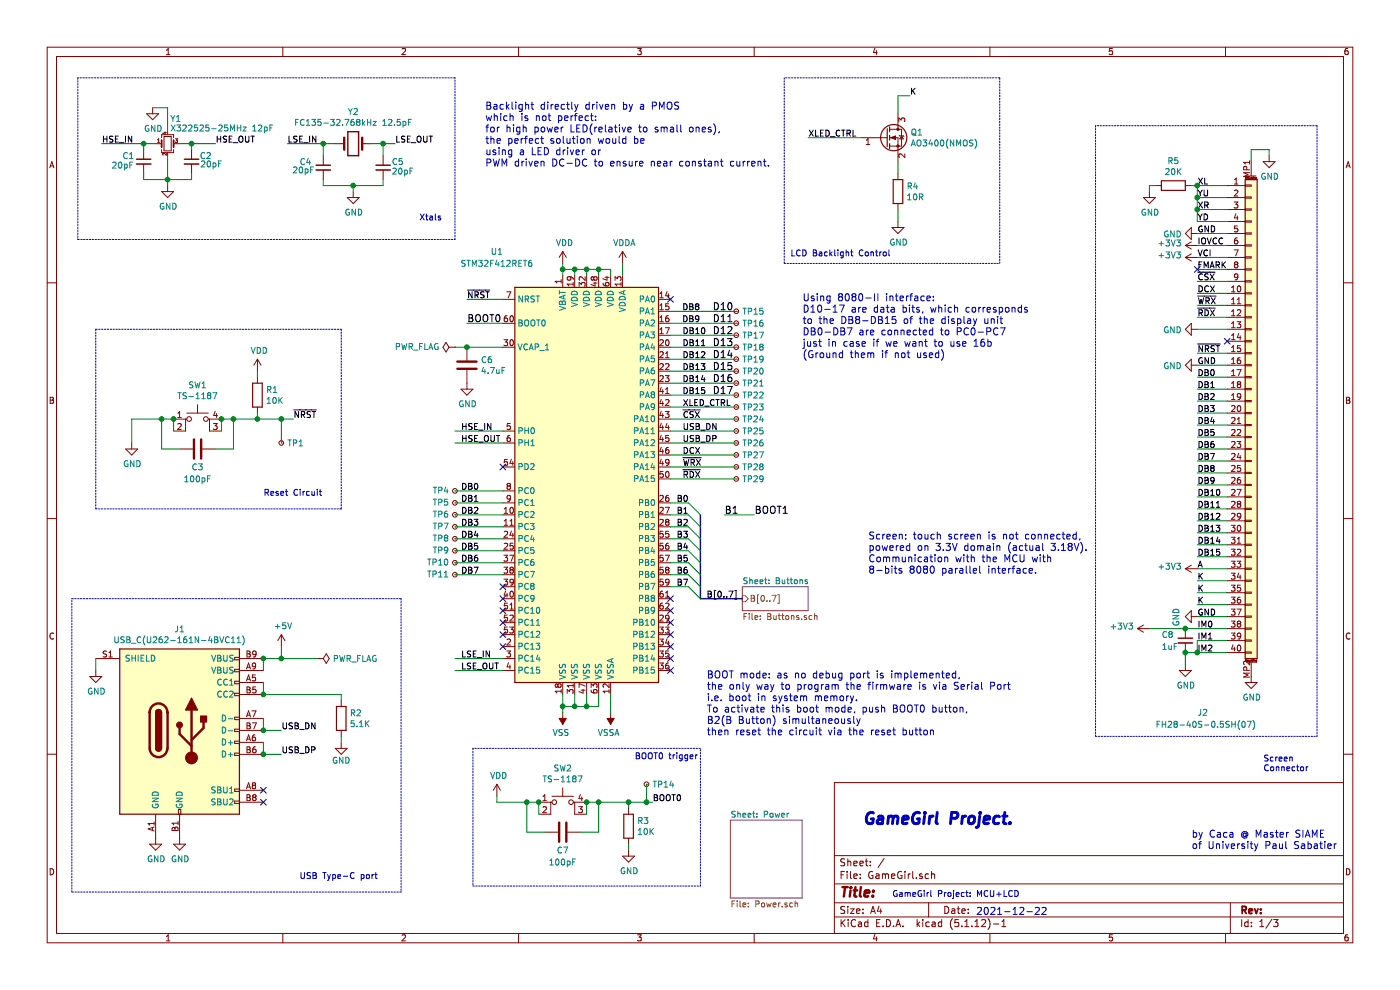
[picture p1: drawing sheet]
EESchema Schematic File Version 4
EELAYER 30 0
EELAYER END
$Descr A4 11693 8268
encoding utf-8
Sheet 1 3
Title ""
Date ""
Rev ""
Comp ""
Comment1 ""
Comment2 ""
Comment3 ""
Comment4 ""
$EndDescr
$Comp
L Device:Crystal_GND24_Small Y1
U 1 1
P 1400 1200
F 0 "Y1" H 1420 1410 50  0000 L CNN
F 1 "X322525-25MHz 12pF" H 1420 1330 50  0000 L CNN
F 2 "Crystal:Crystal_SMD_3225-4Pin_3.2x2.5mm_HandSoldering" H 1400 1200 50  0001 C CNN
F 3 "~" H 1400 1200 50  0001 C CNN
	1    1400 1200
	1    0    0    -1  
$EndComp
$Comp
L power:GND #PWR05
U 1 1
P 1400 1550
F 0 "#PWR05" H 1400 1300 50  0001 C CNN
F 1 "GND" H 1405 1377 50  0000 C CNN
F 2 "" H 1400 1550 50  0001 C CNN
F 3 "" H 1400 1550 50  0001 C CNN
	1    1400 1550
	1    0    0    -1  
$EndComp
Wire Wire Line
	1500 1200 1600 1200
Text Label 1800 1200 0    50   ~ 0
HSE_OUT
Wire Wire Line
	1300 1200 1200 1200
Wire Wire Line
	1200 1500 1400 1500
$Comp
L Device:C_Small C1
U 1 1
P 1200 1350
F 0 "C1" H 1020 1400 50  0000 L CNN
F 1 "20pF" H 930 1320 50  0000 L CNN
F 2 "Capacitor_SMD:C_0603_1608Metric_Pad1.08x0.95mm_HandSolder" H 1200 1350 50  0001 C CNN
F 3 "~" H 1200 1350 50  0001 C CNN
	1    1200 1350
	1    0    0    -1  
$EndComp
Wire Wire Line
	1200 1250 1200 1200
Wire Wire Line
	1200 1500 1200 1450
Wire Wire Line
	1600 1500 1400 1500
$Comp
L Device:C_Small C2
U 1 1
P 1600 1350
F 0 "C2" H 1430 1400 50  0000 L CNN
F 1 "20pF" H 1340 1330 50  0000 L CNN
F 2 "Capacitor_SMD:C_0603_1608Metric_Pad1.08x0.95mm_HandSolder" H 1600 1350 50  0001 C CNN
F 3 "~" H 1600 1350 50  0001 C CNN
	1    1600 1350
	-1   0    0    -1  
$EndComp
Wire Wire Line
	1600 1500 1600 1450
Wire Wire Line
	1600 1250 1600 1200
Wire Wire Line
	1600 1200 1800 1200
Connection ~ 1600 1200
Wire Wire Line
	1400 1300 1400 1500
Connection ~ 1400 1500
Wire Wire Line
	1400 1100 1400 900 
Wire Wire Line
	1400 900  1275 900 
$Comp
L power:GND #PWR03
U 1 1
P 1275 900
F 0 "#PWR03" H 1275 650 50  0001 C CNN
F 1 "GND" H 1280 727 50  0000 C CNN
F 2 "" H 1275 900 50  0001 C CNN
F 3 "" H 1275 900 50  0001 C CNN
	1    1275 900 
	1    0    0    -1  
$EndComp
Wire Wire Line
	1400 1500 1400 1550
Wire Wire Line
	850  1200 1200 1200
Connection ~ 1200 1200
Text Label 850  1200 0    50   ~ 0
HSE_IN
$Comp
L Device:Crystal Y2
U 1 1
P 2950 1200
F 0 "Y2" H 2950 1468 50  0000 C CNN
F 1 "FC135-32.768kHz 12.5pF" H 2950 1377 50  0000 C CNN
F 2 "Crystal:Crystal_SMD_3215-2Pin_3.2x1.5mm" H 2950 1200 50  0001 C CNN
F 3 "~" H 2950 1200 50  0001 C CNN
	1    2950 1200
	1    0    0    -1  
$EndComp
$Comp
L power:GND #PWR010
U 1 1
P 2950 1600
F 0 "#PWR010" H 2950 1350 50  0001 C CNN
F 1 "GND" H 2955 1427 50  0000 C CNN
F 2 "" H 2950 1600 50  0001 C CNN
F 3 "" H 2950 1600 50  0001 C CNN
	1    2950 1600
	1    0    0    -1  
$EndComp
$Comp
L Device:C_Small C4
U 1 1
P 2700 1400
F 0 "C4" H 2500 1450 50  0000 L CNN
F 1 "20pF" H 2440 1380 50  0000 L CNN
F 2 "Capacitor_SMD:C_0603_1608Metric_Pad1.08x0.95mm_HandSolder" H 2700 1400 50  0001 C CNN
F 3 "~" H 2700 1400 50  0001 C CNN
	1    2700 1400
	1    0    0    -1  
$EndComp
$Comp
L Device:C_Small C5
U 1 1
P 3200 1400
F 0 "C5" H 3270 1450 50  0000 L CNN
F 1 "20pF" H 3270 1370 50  0000 L CNN
F 2 "Capacitor_SMD:C_0603_1608Metric_Pad1.08x0.95mm_HandSolder" H 3200 1400 50  0001 C CNN
F 3 "~" H 3200 1400 50  0001 C CNN
	1    3200 1400
	1    0    0    -1  
$EndComp
Wire Wire Line
	2800 1200 2700 1200
Wire Wire Line
	2700 1200 2700 1300
Wire Wire Line
	3100 1200 3200 1200
Wire Wire Line
	3200 1200 3200 1300
Wire Wire Line
	2700 1500 2700 1550
Wire Wire Line
	3200 1500 3200 1550
Wire Wire Line
	2700 1200 2400 1200
Connection ~ 2700 1200
Wire Wire Line
	3200 1200 3300 1200
Connection ~ 3200 1200
Text Label 2400 1200 0    50   ~ 0
LSE_IN
Text Label 3300 1200 0    50   ~ 0
LSE_OUT
Wire Wire Line
	2700 1550 2950 1550
Connection ~ 2950 1550
Wire Wire Line
	2950 1550 3200 1550
Wire Wire Line
	2950 1550 2950 1600
Wire Notes Line
	650  650  650  2000
Wire Notes Line
	650  2000 3800 2000
Wire Notes Line
	3800 2000 3800 650 
Wire Notes Line
	3800 650  650  650 
Text Notes 3500 1850 0    50   ~ 0
Xtals\n
Wire Wire Line
	2200 6200 2200 6300
Wire Wire Line
	2200 6300 2350 6300
Wire Wire Line
	2200 6000 2200 6100
Wire Wire Line
	2200 6100 2350 6100
Text Label 2350 6300 0    50   ~ 0
USB_DP
Text Label 2350 6100 0    50   ~ 0
USB_DN
Wire Wire Line
	2200 5700 2200 5800
$Comp
L power:GND #PWR06
U 1 1
P 1500 7000
F 0 "#PWR06" H 1500 6750 50  0001 C CNN
F 1 "GND" H 1505 6827 50  0000 C CNN
F 2 "" H 1500 7000 50  0001 C CNN
F 3 "" H 1500 7000 50  0001 C CNN
	1    1500 7000
	1    0    0    -1  
$EndComp
$Comp
L power:GND #PWR04
U 1 1
P 1300 7000
F 0 "#PWR04" H 1300 6750 50  0001 C CNN
F 1 "GND" H 1305 6827 50  0000 C CNN
F 2 "" H 1300 7000 50  0001 C CNN
F 3 "" H 1300 7000 50  0001 C CNN
	1    1300 7000
	1    0    0    -1  
$EndComp
$Comp
L power:+5V #PWR08
U 1 1
P 2350 5400
F 0 "#PWR08" H 2350 5250 50  0001 C CNN
F 1 "+5V" H 2365 5573 50  0000 C CNN
F 2 "" H 2350 5400 50  0001 C CNN
F 3 "" H 2350 5400 50  0001 C CNN
	1    2350 5400
	1    0    0    -1  
$EndComp
Wire Wire Line
	2200 5500 2350 5500
Wire Wire Line
	2350 5500 2350 5400
NoConn ~ 2200 6600
NoConn ~ 2200 6700
Wire Wire Line
	2200 5800 2850 5800
$Comp
L Device:R R2
U 1 1
P 2850 6000
F 0 "R2" H 2920 6046 50  0000 L CNN
F 1 "5.1K" H 2920 5955 50  0000 L CNN
F 2 "Resistor_SMD:R_0603_1608Metric_Pad0.98x0.95mm_HandSolder" V 2780 6000 50  0001 C CNN
F 3 "~" H 2850 6000 50  0001 C CNN
	1    2850 6000
	1    0    0    -1  
$EndComp
Wire Wire Line
	2850 5850 2850 5800
Wire Wire Line
	2850 6150 2850 6200
Wire Notes Line
	600  5000 3350 5000
Wire Notes Line
	3350 5000 3350 7450
Wire Notes Line
	3350 7450 600  7450
Wire Notes Line
	600  7450 600  5000
Text Notes 2500 7350 0    50   ~ 0
USB Type-C port\n
$Comp
L power:GND #PWR09
U 1 1
P 2850 6200
F 0 "#PWR09" H 2850 5950 50  0001 C CNN
F 1 "GND" H 2850 6050 50  0000 C CNN
F 2 "" H 2850 6200 50  0001 C CNN
F 3 "" H 2850 6200 50  0001 C CNN
	1    2850 6200
	1    0    0    -1  
$EndComp
Wire Bus Line
	5850 5000 6200 5000
Entry Wire Line
	5750 4900 5850 5000
Entry Wire Line
	5750 4800 5850 4900
Entry Wire Line
	5750 4700 5850 4800
Entry Wire Line
	5750 4600 5850 4700
Entry Wire Line
	5750 4500 5850 4600
Entry Wire Line
	5750 4400 5850 4500
Entry Wire Line
	5750 4300 5850 4400
Wire Wire Line
	5600 4200 5750 4200
Text Label 5650 4200 0    50   ~ 0
B0
Entry Wire Line
	5750 4200 5850 4300
Wire Wire Line
	5600 4300 5750 4300
Text Label 5650 4300 0    50   ~ 0
B1
Text Label 5650 4400 0    50   ~ 0
B2
Wire Wire Line
	5600 4500 5750 4500
Text Label 5650 4500 0    50   ~ 0
B3
Wire Wire Line
	5600 4600 5750 4600
Text Label 5650 4600 0    50   ~ 0
B4
Wire Wire Line
	5600 4800 5750 4800
Text Label 5650 4800 0    50   ~ 0
B6
Wire Wire Line
	5600 4700 5750 4700
Text Label 5650 4700 0    50   ~ 0
B5
Wire Wire Line
	5600 4900 5750 4900
Text Label 5650 4900 0    50   ~ 0
B7
$Sheet
S 6200 4900 550  200 
U 61CA7698
F0 "Buttons" 50
F1 "Buttons.sch" 50
F2 "B[0..7]" I L 6200 5000 50 
$EndSheet
Text Label 5850 2600 2    50   ~ 0
DB8
Text Label 5850 2700 2    50   ~ 0
DB9
Text Label 5900 2900 2    50   ~ 0
DB11
Text Label 5900 3000 2    50   ~ 0
DB12
Text Label 5900 3100 2    50   ~ 0
DB13
Text Label 5900 3200 2    50   ~ 0
DB14
Text Label 5900 3300 2    50   ~ 0
DB15
Text Label 5900 2800 2    50   ~ 0
DB10
Text Label 5700 3600 0    50   ~ 0
USB_DN
Text Label 5700 3700 0    50   ~ 0
USB_DP
Connection ~ 4900 2250
Wire Wire Line
	4800 2250 4900 2250
Wire Wire Line
	4800 2300 4800 2250
$Comp
L MCU_ST_STM32F4:STM32F412RETx U1
U 1 1
P 4900 4000
F 0 "U1" H 4150 5900 50  0000 C CNN
F 1 "STM32F412RET6" H 4150 5800 50  0000 C CNN
F 2 "Package_QFP:LQFP-64_10x10mm_P0.5mm" H 4300 2300 50  0001 R CNN
F 3 "http://www.st.com/st-web-ui/static/active/en/resource/technical/document/datasheet/DM00213872.pdf" H 4900 4000 50  0001 C CNN
	1    4900 4000
	1    0    0    -1  
$EndComp
Wire Wire Line
	4800 5900 4900 5900
Connection ~ 4900 5900
Wire Wire Line
	5000 5900 4900 5900
Wire Wire Line
	5000 5800 5000 5900
Wire Wire Line
	4900 5800 4900 5900
Connection ~ 4800 5900
Wire Wire Line
	4800 5800 4800 5900
Wire Wire Line
	4700 5900 4800 5900
Wire Wire Line
	4700 5800 4700 5900
Wire Wire Line
	4900 2300 4900 2250
Wire Wire Line
	5000 2300 5000 2250
Wire Wire Line
	5000 2250 4900 2250
Wire Wire Line
	5100 2300 5100 2250
Wire Wire Line
	5100 2250 5000 2250
Connection ~ 5000 2250
Text Label 3900 2500 0    50   ~ 0
~NRST
Wire Wire Line
	4200 2500 3900 2500
Text Label 3850 3700 0    50   ~ 0
HSE_OUT
Text Label 3850 3600 0    50   ~ 0
HSE_IN
Text Label 3850 5600 0    50   ~ 0
LSE_OUT
Text Label 3850 5500 0    50   ~ 0
LSE_IN
$Sheet
S 6100 6850 600  650 
U 61C0F1FB
F0 "Power" 50
F1 "Power.sch" 50
$EndSheet
Wire Wire Line
	4700 2300 4700 2250
Wire Wire Line
	4700 2250 4800 2250
Connection ~ 4800 2250
Connection ~ 4700 5900
Wire Wire Line
	4700 5900 4700 5950
Wire Wire Line
	5100 5800 5100 5950
$Comp
L power:VSSA #PWR015
U 1 1
P 5100 5950
F 0 "#PWR015" H 5100 5800 50  0001 C CNN
F 1 "VSSA" H 5115 6123 50  0000 C CNN
F 2 "" H 5100 5950 50  0001 C CNN
F 3 "" H 5100 5950 50  0001 C CNN
	1    5100 5950
	-1   0    0    1   
$EndComp
$Comp
L power:VSS #PWR014
U 1 1
P 4700 5950
F 0 "#PWR014" H 4700 5800 50  0001 C CNN
F 1 "VSS" H 4715 6123 50  0000 C CNN
F 2 "" H 4700 5950 50  0001 C CNN
F 3 "" H 4700 5950 50  0001 C CNN
	1    4700 5950
	-1   0    0    1   
$EndComp
Wire Wire Line
	5200 2200 5200 2300
$Comp
L power:VDDA #PWR016
U 1 1
P 5200 2200
F 0 "#PWR016" H 5200 2050 50  0001 C CNN
F 1 "VDDA" H 5215 2373 50  0000 C CNN
F 2 "" H 5200 2200 50  0001 C CNN
F 3 "" H 5200 2200 50  0001 C CNN
	1    5200 2200
	1    0    0    -1  
$EndComp
Connection ~ 4700 2250
Wire Wire Line
	4700 2250 4700 2200
$Comp
L power:VDD #PWR013
U 1 1
P 4700 2200
F 0 "#PWR013" H 4700 2050 50  0001 C CNN
F 1 "VDD" H 4715 2373 50  0000 C CNN
F 2 "" H 4700 2200 50  0001 C CNN
F 3 "" H 4700 2200 50  0001 C CNN
	1    4700 2200
	1    0    0    -1  
$EndComp
NoConn ~ 4200 3900
NoConn ~ 4200 4900
NoConn ~ 4200 5000
NoConn ~ 4200 5100
NoConn ~ 4200 5200
NoConn ~ 4200 5300
NoConn ~ 4200 5400
NoConn ~ 5600 5600
NoConn ~ 5600 5500
NoConn ~ 5600 5400
NoConn ~ 5600 5300
NoConn ~ 5600 5200
NoConn ~ 5600 5100
NoConn ~ 5600 5000
$Comp
L Switch:SW_MEC_5E SW1
U 1 1
P 1650 3600
F 0 "SW1" H 1650 3985 50  0000 C CNN
F 1 "TS-1187" H 1650 3894 50  0000 C CNN
F 2 "GameGirl:TS1187ABAB" H 1650 3900 50  0001 C CNN
F 3 "http://www.apem.com/int/index.php?controller=attachment&id_attachment=1371" H 1650 3900 50  0001 C CNN
	1    1650 3600
	1    0    0    -1  
$EndComp
Wire Wire Line
	1450 3500 1450 3600
$Comp
L power:GND #PWR02
U 1 1
P 1100 3700
F 0 "#PWR02" H 1100 3450 50  0001 C CNN
F 1 "GND" H 1105 3527 50  0000 C CNN
F 2 "" H 1100 3700 50  0001 C CNN
F 3 "" H 1100 3700 50  0001 C CNN
	1    1100 3700
	1    0    0    -1  
$EndComp
Wire Wire Line
	1450 3500 1350 3500
Wire Wire Line
	1100 3500 1100 3700
Connection ~ 1450 3500
Wire Wire Line
	1850 3600 1850 3500
Wire Wire Line
	1850 3500 1950 3500
Connection ~ 1850 3500
Wire Wire Line
	2150 3500 2150 3450
$Comp
L power:VDD #PWR07
U 1 1
P 2150 3100
F 0 "#PWR07" H 2150 2950 50  0001 C CNN
F 1 "VDD" H 2165 3273 50  0000 C CNN
F 2 "" H 2150 3100 50  0001 C CNN
F 3 "" H 2150 3100 50  0001 C CNN
	1    2150 3100
	1    0    0    -1  
$EndComp
$Comp
L Device:R R1
U 1 1
P 2150 3300
F 0 "R1" H 2220 3346 50  0000 L CNN
F 1 "10K" H 2220 3255 50  0000 L CNN
F 2 "Resistor_SMD:R_0603_1608Metric_Pad0.98x0.95mm_HandSolder" V 2080 3300 50  0001 C CNN
F 3 "~" H 2150 3300 50  0001 C CNN
	1    2150 3300
	1    0    0    -1  
$EndComp
Wire Wire Line
	2150 3150 2150 3100
Wire Wire Line
	2150 3500 2350 3500
Connection ~ 2150 3500
Text Label 2450 3500 0    50   ~ 0
~NRST
$Comp
L Device:C C3
U 1 1
P 1650 3750
F 0 "C3" V 1800 3750 50  0000 C CNN
F 1 "100pF" V 1900 3750 50  0000 C CNN
F 2 "Capacitor_SMD:C_0603_1608Metric_Pad1.08x0.95mm_HandSolder" H 1688 3600 50  0001 C CNN
F 3 "~" H 1650 3750 50  0001 C CNN
	1    1650 3750
	0    -1   1    0   
$EndComp
Wire Wire Line
	1350 3500 1350 3750
Wire Wire Line
	1350 3750 1500 3750
Connection ~ 1350 3500
Wire Wire Line
	1350 3500 1100 3500
Wire Wire Line
	1800 3750 1950 3750
Wire Wire Line
	1950 3750 1950 3500
Connection ~ 1950 3500
Wire Wire Line
	1950 3500 2150 3500
Wire Notes Line
	2850 2750 2850 4250
Wire Notes Line
	2850 4250 800  4250
Wire Notes Line
	800  4250 800  2750
Wire Notes Line
	800  2750 2850 2750
Text Notes 2200 4150 0    50   ~ 0
Reset Circuit
$Comp
L Switch:SW_MEC_5E SW2
U 1 1
P 4700 6800
F 0 "SW2" H 4700 7185 50  0000 C CNN
F 1 "TS-1187" H 4700 7094 50  0000 C CNN
F 2 "GameGirl:TS1187ABAB" H 4700 7100 50  0001 C CNN
F 3 "http://www.apem.com/int/index.php?controller=attachment&id_attachment=1371" H 4700 7100 50  0001 C CNN
	1    4700 6800
	1    0    0    -1  
$EndComp
Wire Wire Line
	4500 6700 4500 6800
Wire Wire Line
	4500 6700 4400 6700
Connection ~ 4500 6700
Wire Wire Line
	4900 6800 4900 6700
Wire Wire Line
	4900 6700 5000 6700
Connection ~ 4900 6700
$Comp
L Device:R R3
U 1 1
P 5250 6900
F 0 "R3" H 5320 6946 50  0000 L CNN
F 1 "10K" H 5320 6855 50  0000 L CNN
F 2 "Resistor_SMD:R_0603_1608Metric_Pad0.98x0.95mm_HandSolder" V 5180 6900 50  0001 C CNN
F 3 "~" H 5250 6900 50  0001 C CNN
	1    5250 6900
	1    0    0    -1  
$EndComp
Wire Wire Line
	5250 6750 5250 6700
Text Label 5450 6700 0    50   ~ 0
BOOT0
$Comp
L Device:C C7
U 1 1
P 4700 6950
F 0 "C7" V 4850 6950 50  0000 C CNN
F 1 "100pF" V 4950 6950 50  0000 C CNN
F 2 "Capacitor_SMD:C_0603_1608Metric_Pad1.08x0.95mm_HandSolder" H 4738 6800 50  0001 C CNN
F 3 "~" H 4700 6950 50  0001 C CNN
	1    4700 6950
	0    -1   1    0   
$EndComp
Wire Wire Line
	4400 6700 4400 6950
Wire Wire Line
	4400 6950 4550 6950
Connection ~ 4400 6700
Wire Wire Line
	4400 6700 4150 6700
Wire Wire Line
	4850 6950 5000 6950
Wire Wire Line
	5000 6950 5000 6700
Connection ~ 5000 6700
Wire Wire Line
	5000 6700 5250 6700
Connection ~ 5250 6700
Wire Wire Line
	5250 6700 5400 6700
Wire Wire Line
	5250 7050 5250 7100
$Comp
L power:GND #PWR017
U 1 1
P 5250 7100
F 0 "#PWR017" H 5250 6850 50  0001 C CNN
F 1 "GND" H 5255 6927 50  0000 C CNN
F 2 "" H 5250 7100 50  0001 C CNN
F 3 "" H 5250 7100 50  0001 C CNN
	1    5250 7100
	1    0    0    -1  
$EndComp
$Comp
L power:VDD #PWR012
U 1 1
P 4150 6650
F 0 "#PWR012" H 4150 6500 50  0001 C CNN
F 1 "VDD" H 4165 6823 50  0000 C CNN
F 2 "" H 4150 6650 50  0001 C CNN
F 3 "" H 4150 6650 50  0001 C CNN
	1    4150 6650
	1    0    0    -1  
$EndComp
Wire Wire Line
	4150 6700 4150 6650
Wire Notes Line
	3950 7400 5850 7400
Wire Notes Line
	5850 7400 5850 6250
Wire Notes Line
	5850 6250 3950 6250
Wire Notes Line
	3950 6250 3950 7400
Text Notes 5300 6350 0    50   ~ 0
BOOT0 trigger
$Comp
L used:Conn_01x40_DoubleMountingPin J?
U 1 1
P 10450 3450
AR Path="/61C64800/61C9E810" Ref="J?"  Part="1" 
AR Path="/61C9E810" Ref="J2"  Part="1" 
F 0 "J2" H 10000 950 50  0000 L CNN
F 1 "FH28-40S-0.5SH(07)" H 9650 850 50  0000 L CNN
F 2 "GameGirl:FH2840S05SH07" H 10450 3450 50  0001 C CNN
F 3 "~" H 10450 3450 50  0001 C CNN
	1    10450 3450
	1    0    0    -1  
$EndComp
Text Label 10000 1950 0    50   ~ 0
GND
Text Label 10000 1850 0    50   ~ 0
YD
Text Label 10000 1750 0    50   ~ 0
XR
Text Label 10000 1650 0    50   ~ 0
YU
Text Label 10000 1550 0    50   ~ 0
XL
Wire Wire Line
	10250 3850 10000 3850
Wire Wire Line
	10250 3750 10000 3750
Wire Wire Line
	10250 3650 10000 3650
Wire Wire Line
	10250 3450 10000 3450
Wire Wire Line
	10250 3350 10000 3350
Wire Wire Line
	10250 3250 10000 3250
Wire Wire Line
	10250 3150 10000 3150
Wire Wire Line
	10250 3050 10000 3050
Wire Wire Line
	10250 2950 10000 2950
Wire Wire Line
	10250 2750 10000 2750
Wire Wire Line
	10250 2650 10000 2650
Wire Wire Line
	10250 2550 10000 2550
Wire Wire Line
	10250 2450 10000 2450
Wire Wire Line
	10250 2350 10000 2350
Wire Wire Line
	10250 2250 10000 2250
Wire Wire Line
	10250 2150 10000 2150
Wire Wire Line
	10250 2050 10000 2050
Wire Wire Line
	10250 1950 10000 1950
Wire Wire Line
	10250 1850 10000 1850
Wire Wire Line
	10250 1750 10000 1750
Wire Wire Line
	10250 1650 10000 1650
Wire Wire Line
	10250 1550 10000 1550
Text Label 10000 2050 0    50   ~ 0
IOVCC
Text Label 10000 2150 0    50   ~ 0
VCI
Text Label 10000 2250 0    50   ~ 0
FMARK
Text Label 10000 2350 0    50   ~ 0
~CSX
Text Label 10000 2450 0    50   ~ 0
DCX
Text Label 10000 2550 0    50   ~ 0
~WRX
Text Label 10000 2650 0    50   ~ 0
~RDX
$Comp
L power:GND #PWR?
U 1 1
P 10000 2750
AR Path="/61C64800/61C9E839" Ref="#PWR?"  Part="1" 
AR Path="/61C9E839" Ref="#PWR025"  Part="1" 
F 0 "#PWR025" H 10000 2500 50  0001 C CNN
F 1 "GND" V 10005 2622 50  0000 R CNN
F 2 "" H 10000 2750 50  0001 C CNN
F 3 "" H 10000 2750 50  0001 C CNN
	1    10000 2750
	0    1    1    0   
$EndComp
Text Label 10000 2950 0    50   ~ 0
~NRST
Text Label 10000 3050 0    50   ~ 0
GND
Text Label 10000 3150 0    50   ~ 0
DB0
Text Label 10000 3250 0    50   ~ 0
DB1
Text Label 10000 3350 0    50   ~ 0
DB2
Text Label 10000 3450 0    50   ~ 0
DB3
Text Label 10000 3550 0    50   ~ 0
DB4
Text Label 10000 3650 0    50   ~ 0
DB5
Text Label 10000 3750 0    50   ~ 0
DB6
Text Label 10000 3850 0    50   ~ 0
DB7
Wire Wire Line
	10250 4650 10000 4650
Wire Wire Line
	10250 4550 10000 4550
Wire Wire Line
	10250 4450 10000 4450
Wire Wire Line
	10250 4350 10000 4350
Wire Wire Line
	10250 4250 10000 4250
Wire Wire Line
	10250 4150 10000 4150
Wire Wire Line
	10250 4050 10000 4050
Wire Wire Line
	10250 3950 10000 3950
Text Label 10000 3950 0    50   ~ 0
DB8
Text Label 10000 4050 0    50   ~ 0
DB9
Text Label 10000 4150 0    50   ~ 0
DB10
Text Label 10000 4250 0    50   ~ 0
DB11
Text Label 10000 4350 0    50   ~ 0
DB12
Text Label 10000 4450 0    50   ~ 0
DB13
Text Label 10000 4550 0    50   ~ 0
DB14
Text Label 10000 4650 0    50   ~ 0
DB15
Wire Wire Line
	10250 4850 10000 4850
Wire Wire Line
	10250 5350 10000 5350
Wire Wire Line
	10250 5450 10000 5450
Text Label 10000 4750 0    50   ~ 0
A
Text Label 10000 4850 0    50   ~ 0
K
Text Label 10000 5150 0    50   ~ 0
GND
Text Label 10000 5250 0    50   ~ 0
IM0
Text Label 10000 5350 0    50   ~ 0
IM1
Text Label 10000 5450 0    50   ~ 0
IM2
NoConn ~ 10250 2850
Wire Wire Line
	10250 4950 10000 4950
Text Label 10000 4950 0    50   ~ 0
K
Text Label 10000 5050 0    50   ~ 0
K
Wire Wire Line
	10000 4750 10250 4750
$Comp
L power:GND #PWR?
U 1 1
P 10000 5150
AR Path="/61C64800/61C9E87F" Ref="#PWR?"  Part="1" 
AR Path="/61C9E87F" Ref="#PWR028"  Part="1" 
F 0 "#PWR028" H 10000 4900 50  0001 C CNN
F 1 "GND" H 10005 4977 50  0000 C CNN
F 2 "" H 10000 5150 50  0001 C CNN
F 3 "" H 10000 5150 50  0001 C CNN
	1    10000 5150
	0    1    1    0   
$EndComp
Wire Wire Line
	10000 5150 10250 5150
Wire Wire Line
	10250 5050 10000 5050
Wire Wire Line
	10000 5350 10000 5450
Wire Wire Line
	10000 5450 9900 5450
Wire Wire Line
	9900 5450 9900 5550
Connection ~ 10000 5450
$Comp
L power:GND #PWR?
U 1 1
P 9900 5550
AR Path="/61C64800/61C9E892" Ref="#PWR?"  Part="1" 
AR Path="/61C9E892" Ref="#PWR021"  Part="1" 
F 0 "#PWR021" H 9900 5300 50  0001 C CNN
F 1 "GND" H 9905 5377 50  0000 C CNN
F 2 "" H 9900 5550 50  0001 C CNN
F 3 "" H 9900 5550 50  0001 C CNN
	1    9900 5550
	1    0    0    -1  
$EndComp
$Comp
L power:GND #PWR?
U 1 1
P 10450 5650
AR Path="/61C64800/61C9E898" Ref="#PWR?"  Part="1" 
AR Path="/61C9E898" Ref="#PWR029"  Part="1" 
F 0 "#PWR029" H 10450 5400 50  0001 C CNN
F 1 "GND" H 10455 5477 50  0000 C CNN
F 2 "" H 10450 5650 50  0001 C CNN
F 3 "" H 10450 5650 50  0001 C CNN
	1    10450 5650
	1    0    0    -1  
$EndComp
$Comp
L power:GND #PWR?
U 1 1
P 10600 1300
AR Path="/61C64800/61C9E89E" Ref="#PWR?"  Part="1" 
AR Path="/61C9E89E" Ref="#PWR030"  Part="1" 
F 0 "#PWR030" H 10600 1050 50  0001 C CNN
F 1 "GND" H 10605 1127 50  0000 C CNN
F 2 "" H 10600 1300 50  0001 C CNN
F 3 "" H 10600 1300 50  0001 C CNN
	1    10600 1300
	1    0    0    -1  
$EndComp
Wire Wire Line
	10450 1350 10450 1250
Wire Wire Line
	10450 1250 10600 1250
Wire Wire Line
	10600 1250 10600 1300
$Comp
L power:GND #PWR?
U 1 1
P 10000 1950
AR Path="/61C64800/61C9E8A7" Ref="#PWR?"  Part="1" 
AR Path="/61C9E8A7" Ref="#PWR022"  Part="1" 
F 0 "#PWR022" H 10000 1700 50  0001 C CNN
F 1 "GND" V 10005 1822 50  0000 R CNN
F 2 "" H 10000 1950 50  0001 C CNN
F 3 "" H 10000 1950 50  0001 C CNN
	1    10000 1950
	0    1    1    0   
$EndComp
NoConn ~ 10000 2250
$Comp
L Device:Q_NMOS_GSD Q?
U 1 1
P 7400 1150
AR Path="/61C64800/61CD2D6F" Ref="Q?"  Part="1" 
AR Path="/61CD2D6F" Ref="Q1"  Part="1" 
F 0 "Q1" H 7604 1196 50  0000 L CNN
F 1 "AO3400(NMOS)" H 7604 1105 50  0000 L CNN
F 2 "Package_TO_SOT_SMD:SOT-23" H 7600 1250 50  0001 C CNN
F 3 "~" H 7400 1150 50  0001 C CNN
	1    7400 1150
	1    0    0    -1  
$EndComp
$Comp
L power:GND #PWR?
U 1 1
P 7500 1850
AR Path="/61C64800/61CD2D75" Ref="#PWR?"  Part="1" 
AR Path="/61CD2D75" Ref="#PWR018"  Part="1" 
F 0 "#PWR018" H 7500 1600 50  0001 C CNN
F 1 "GND" H 7505 1677 50  0000 C CNN
F 2 "" H 7500 1850 50  0001 C CNN
F 3 "" H 7500 1850 50  0001 C CNN
	1    7500 1850
	1    0    0    -1  
$EndComp
Wire Wire Line
	7500 950  7500 800 
Wire Wire Line
	7500 800  7600 800 
Text Label 7600 800  0    50   ~ 0
K
$Comp
L Device:R R?
U 1 1
P 7500 1600
AR Path="/61C64800/61CD2D7E" Ref="R?"  Part="1" 
AR Path="/61CD2D7E" Ref="R4"  Part="1" 
F 0 "R4" H 7570 1646 50  0000 L CNN
F 1 "10R" H 7570 1555 50  0000 L CNN
F 2 "Resistor_SMD:R_0603_1608Metric_Pad0.98x0.95mm_HandSolder" V 7430 1600 50  0001 C CNN
F 3 "~" H 7500 1600 50  0001 C CNN
	1    7500 1600
	1    0    0    -1  
$EndComp
Wire Wire Line
	7500 1450 7500 1350
Wire Wire Line
	7500 1750 7500 1850
Text Label 5700 3400 0    50   ~ 0
XLED_CTRL
Text Label 5700 3500 0    50   ~ 0
~CSX
Text Label 5700 3800 0    50   ~ 0
DCX
Text Label 5700 3900 0    50   ~ 0
~WRX
Text Label 5700 4000 0    50   ~ 0
~RDX
Wire Wire Line
	10000 1550 10000 1650
Connection ~ 10000 1650
Wire Wire Line
	10000 1650 10000 1750
Connection ~ 10000 1750
Wire Wire Line
	10000 1750 10000 1850
$Comp
L power:GND #PWR?
U 1 1
P 9600 1600
AR Path="/61C64800/61D93233" Ref="#PWR?"  Part="1" 
AR Path="/61D93233" Ref="#PWR019"  Part="1" 
F 0 "#PWR019" H 9600 1350 50  0001 C CNN
F 1 "GND" H 9605 1427 50  0000 C CNN
F 2 "" H 9600 1600 50  0001 C CNN
F 3 "" H 9600 1600 50  0001 C CNN
	1    9600 1600
	1    0    0    -1  
$EndComp
$Comp
L Device:R R5
U 1 1
P 9800 1550
F 0 "R5" V 9593 1550 50  0000 C CNN
F 1 "20K" V 9684 1550 50  0000 C CNN
F 2 "Resistor_SMD:R_0603_1608Metric_Pad0.98x0.95mm_HandSolder" V 9730 1550 50  0001 C CNN
F 3 "~" H 9800 1550 50  0001 C CNN
	1    9800 1550
	0    1    1    0   
$EndComp
Wire Wire Line
	10000 1550 9950 1550
Connection ~ 10000 1550
Wire Wire Line
	9650 1550 9600 1550
Wire Wire Line
	9600 1550 9600 1600
$Comp
L power:GND #PWR?
U 1 1
P 10000 3050
AR Path="/61C64800/61DC29B9" Ref="#PWR?"  Part="1" 
AR Path="/61DC29B9" Ref="#PWR026"  Part="1" 
F 0 "#PWR026" H 10000 2800 50  0001 C CNN
F 1 "GND" V 10005 2922 50  0000 R CNN
F 2 "" H 10000 3050 50  0001 C CNN
F 3 "" H 10000 3050 50  0001 C CNN
	1    10000 3050
	0    1    1    0   
$EndComp
Text Label 6750 1150 0    50   ~ 0
XLED_CTRL
Wire Wire Line
	6750 1150 7200 1150
Text Label 5900 5000 0    50   ~ 0
B[0..7]
NoConn ~ 5600 2500
$Comp
L power:PWR_FLAG #FLG01
U 1 1
P 2650 5500
F 0 "#FLG01" H 2650 5575 50  0001 C CNN
F 1 "PWR_FLAG" V 2650 5628 50  0000 L CNN
F 2 "" H 2650 5500 50  0001 C CNN
F 3 "~" H 2650 5500 50  0001 C CNN
	1    2650 5500
	0    1    1    0   
$EndComp
Wire Wire Line
	2350 5500 2650 5500
Connection ~ 2350 5500
$Comp
L power:+3V3 #PWR027
U 1 1
P 10000 4750
F 0 "#PWR027" H 10000 4600 50  0001 C CNN
F 1 "+3V3" V 10015 4878 50  0000 L CNN
F 2 "" H 10000 4750 50  0001 C CNN
F 3 "" H 10000 4750 50  0001 C CNN
	1    10000 4750
	0    -1   -1   0   
$EndComp
$Comp
L power:+3V3 #PWR024
U 1 1
P 10000 2150
F 0 "#PWR024" H 10000 2000 50  0001 C CNN
F 1 "+3V3" V 10015 2278 50  0000 L CNN
F 2 "" H 10000 2150 50  0001 C CNN
F 3 "" H 10000 2150 50  0001 C CNN
	1    10000 2150
	0    -1   -1   0   
$EndComp
$Comp
L power:+3V3 #PWR023
U 1 1
P 10000 2050
F 0 "#PWR023" H 10000 1900 50  0001 C CNN
F 1 "+3V3" V 10015 2178 50  0000 L CNN
F 2 "" H 10000 2050 50  0001 C CNN
F 3 "" H 10000 2050 50  0001 C CNN
	1    10000 2050
	0    -1   -1   0   
$EndComp
$Comp
L power:+3V3 #PWR020
U 1 1
P 9600 5250
F 0 "#PWR020" H 9600 5100 50  0001 C CNN
F 1 "+3V3" V 9615 5378 50  0000 L CNN
F 2 "" H 9600 5250 50  0001 C CNN
F 3 "" H 9600 5250 50  0001 C CNN
	1    9600 5250
	0    -1   -1   0   
$EndComp
Wire Notes Line
	6550 2200 8350 2200
Wire Notes Line
	8350 2200 8350 650 
Wire Notes Line
	8350 650  6550 650 
Wire Notes Line
	6550 650  6550 2200
Text Notes 6600 2150 0    50   ~ 0
LCD Backlight Control\n
Wire Notes Line
	9150 6150 11000 6150
Wire Notes Line
	11000 6150 11000 1050
Wire Notes Line
	11000 1050 9150 1050
Wire Notes Line
	9150 1050 9150 6150
Text Notes 10550 6450 0    50   ~ 0
Screen\nConnector
$Comp
L Connector:TestPoint_Small TP15
U 1 1
P 6150 2600
F 0 "TP15" H 6198 2600 50  0000 L CNN
F 1 "DB0" H 6198 2555 50  0001 L CNN
F 2 "TestPoint:TestPoint_Pad_D1.0mm" H 6350 2600 50  0001 C CNN
F 3 "~" H 6350 2600 50  0001 C CNN
	1    6150 2600
	1    0    0    -1  
$EndComp
$Comp
L Connector:TestPoint_Small TP16
U 1 1
P 6150 2700
F 0 "TP16" H 6198 2700 50  0000 L CNN
F 1 "DB0" H 6198 2655 50  0001 L CNN
F 2 "TestPoint:TestPoint_Pad_D1.0mm" H 6350 2700 50  0001 C CNN
F 3 "~" H 6350 2700 50  0001 C CNN
	1    6150 2700
	1    0    0    -1  
$EndComp
$Comp
L Connector:TestPoint_Small TP17
U 1 1
P 6150 2800
F 0 "TP17" H 6198 2800 50  0000 L CNN
F 1 "DB0" H 6198 2755 50  0001 L CNN
F 2 "TestPoint:TestPoint_Pad_D1.0mm" H 6350 2800 50  0001 C CNN
F 3 "~" H 6350 2800 50  0001 C CNN
	1    6150 2800
	1    0    0    -1  
$EndComp
Wire Wire Line
	5600 2600 6150 2600
Wire Wire Line
	5600 2700 6150 2700
Wire Wire Line
	5600 2800 6150 2800
$Comp
L Connector:TestPoint_Small TP18
U 1 1
P 6150 2900
F 0 "TP18" H 6198 2900 50  0000 L CNN
F 1 "DB0" H 6198 2855 50  0001 L CNN
F 2 "TestPoint:TestPoint_Pad_D1.0mm" H 6350 2900 50  0001 C CNN
F 3 "~" H 6350 2900 50  0001 C CNN
	1    6150 2900
	1    0    0    -1  
$EndComp
$Comp
L Connector:TestPoint_Small TP19
U 1 1
P 6150 3000
F 0 "TP19" H 6198 3000 50  0000 L CNN
F 1 "DB0" H 6198 2955 50  0001 L CNN
F 2 "TestPoint:TestPoint_Pad_D1.0mm" H 6350 3000 50  0001 C CNN
F 3 "~" H 6350 3000 50  0001 C CNN
	1    6150 3000
	1    0    0    -1  
$EndComp
$Comp
L Connector:TestPoint_Small TP20
U 1 1
P 6150 3100
F 0 "TP20" H 6198 3100 50  0000 L CNN
F 1 "DB0" H 6198 3055 50  0001 L CNN
F 2 "TestPoint:TestPoint_Pad_D1.0mm" H 6350 3100 50  0001 C CNN
F 3 "~" H 6350 3100 50  0001 C CNN
	1    6150 3100
	1    0    0    -1  
$EndComp
Wire Wire Line
	5600 3100 6150 3100
Wire Wire Line
	5600 3000 6150 3000
Wire Wire Line
	5600 2900 6150 2900
$Comp
L Connector:TestPoint_Small TP21
U 1 1
P 6150 3200
F 0 "TP21" H 6198 3200 50  0000 L CNN
F 1 "DB0" H 6198 3155 50  0001 L CNN
F 2 "TestPoint:TestPoint_Pad_D1.0mm" H 6350 3200 50  0001 C CNN
F 3 "~" H 6350 3200 50  0001 C CNN
	1    6150 3200
	1    0    0    -1  
$EndComp
$Comp
L Connector:TestPoint_Small TP22
U 1 1
P 6150 3300
F 0 "TP22" H 6198 3300 50  0000 L CNN
F 1 "DB0" H 6198 3255 50  0001 L CNN
F 2 "TestPoint:TestPoint_Pad_D1.0mm" H 6350 3300 50  0001 C CNN
F 3 "~" H 6350 3300 50  0001 C CNN
	1    6150 3300
	1    0    0    -1  
$EndComp
Wire Wire Line
	5600 3300 6150 3300
Wire Wire Line
	5600 3200 6150 3200
$Comp
L Connector:TestPoint_Small TP23
U 1 1
P 6150 3400
F 0 "TP23" H 6198 3400 50  0000 L CNN
F 1 "DB0" H 6198 3355 50  0001 L CNN
F 2 "TestPoint:TestPoint_Pad_D1.0mm" H 6350 3400 50  0001 C CNN
F 3 "~" H 6350 3400 50  0001 C CNN
	1    6150 3400
	1    0    0    -1  
$EndComp
Wire Wire Line
	5600 3400 6150 3400
$Comp
L Connector:TestPoint_Small TP24
U 1 1
P 6150 3500
F 0 "TP24" H 6198 3500 50  0000 L CNN
F 1 "DB0" H 6198 3455 50  0001 L CNN
F 2 "TestPoint:TestPoint_Pad_D1.0mm" H 6350 3500 50  0001 C CNN
F 3 "~" H 6350 3500 50  0001 C CNN
	1    6150 3500
	1    0    0    -1  
$EndComp
Wire Wire Line
	5600 3500 6150 3500
$Comp
L Connector:TestPoint_Small TP25
U 1 1
P 6150 3600
F 0 "TP25" H 6198 3600 50  0000 L CNN
F 1 "DB0" H 6198 3555 50  0001 L CNN
F 2 "TestPoint:TestPoint_Pad_D1.0mm" H 6350 3600 50  0001 C CNN
F 3 "~" H 6350 3600 50  0001 C CNN
	1    6150 3600
	1    0    0    -1  
$EndComp
Wire Wire Line
	5600 3600 6150 3600
$Comp
L Connector:TestPoint_Small TP26
U 1 1
P 6150 3700
F 0 "TP26" H 6198 3700 50  0000 L CNN
F 1 "DB0" H 6198 3655 50  0001 L CNN
F 2 "TestPoint:TestPoint_Pad_D1.0mm" H 6350 3700 50  0001 C CNN
F 3 "~" H 6350 3700 50  0001 C CNN
	1    6150 3700
	1    0    0    -1  
$EndComp
Wire Wire Line
	5600 3700 6150 3700
$Comp
L Connector:TestPoint_Small TP27
U 1 1
P 6150 3800
F 0 "TP27" H 6198 3800 50  0000 L CNN
F 1 "DB0" H 6198 3755 50  0001 L CNN
F 2 "TestPoint:TestPoint_Pad_D1.0mm" H 6350 3800 50  0001 C CNN
F 3 "~" H 6350 3800 50  0001 C CNN
	1    6150 3800
	1    0    0    -1  
$EndComp
Wire Wire Line
	5600 3800 6150 3800
$Comp
L Connector:TestPoint_Small TP28
U 1 1
P 6150 3900
F 0 "TP28" H 6198 3900 50  0000 L CNN
F 1 "DB0" H 6198 3855 50  0001 L CNN
F 2 "TestPoint:TestPoint_Pad_D1.0mm" H 6350 3900 50  0001 C CNN
F 3 "~" H 6350 3900 50  0001 C CNN
	1    6150 3900
	1    0    0    -1  
$EndComp
Wire Wire Line
	5600 3900 6150 3900
$Comp
L Connector:TestPoint_Small TP29
U 1 1
P 6150 4000
F 0 "TP29" H 6198 4000 50  0000 L CNN
F 1 "DB0" H 6198 3955 50  0001 L CNN
F 2 "TestPoint:TestPoint_Pad_D1.0mm" H 6350 4000 50  0001 C CNN
F 3 "~" H 6350 4000 50  0001 C CNN
	1    6150 4000
	1    0    0    -1  
$EndComp
Wire Wire Line
	5600 4000 6150 4000
Wire Wire Line
	3800 3600 4200 3600
Wire Wire Line
	3800 3700 4200 3700
Wire Wire Line
	3800 5600 4200 5600
Wire Wire Line
	3800 5500 4200 5500
$Comp
L Connector:TestPoint_Small TP1
U 1 1
P 2350 3700
F 0 "TP1" H 2398 3700 50  0000 L CNN
F 1 "TestPoint_Small" H 2398 3655 50  0001 L CNN
F 2 "TestPoint:TestPoint_Pad_D1.0mm" H 2550 3700 50  0001 C CNN
F 3 "~" H 2550 3700 50  0001 C CNN
	1    2350 3700
	1    0    0    -1  
$EndComp
Wire Wire Line
	2350 3700 2350 3500
Connection ~ 2350 3500
Wire Wire Line
	2350 3500 2450 3500
$Comp
L Connector:TestPoint_Small TP14
U 1 1
P 5400 6550
F 0 "TP14" H 5448 6550 50  0000 L CNN
F 1 "TestPoint_Small" H 5448 6505 50  0001 L CNN
F 2 "TestPoint:TestPoint_Pad_D1.0mm" H 5600 6550 50  0001 C CNN
F 3 "~" H 5600 6550 50  0001 C CNN
	1    5400 6550
	1    0    0    -1  
$EndComp
Wire Wire Line
	5400 6550 5400 6700
Connection ~ 5400 6700
Wire Wire Line
	5400 6700 5450 6700
Wire Wire Line
	2200 5600 2200 5500
$Comp
L used:USB_C_Receptacle_USB2.0 J1
U 1 1
P 1600 6100
F 0 "J1" H 1500 6947 50  0000 C CNN
F 1 "USB_C(U262-161N-4BVC11)" H 1500 6856 50  0000 C CNN
F 2 "Connector_USB:USB_C_Receptacle_XKB_U262-16XN-4BVC11" H 1750 6100 50  0001 C CNN
F 3 "https://www.usb.org/sites/default/files/documents/usb_type-c.zip" H 1750 6100 50  0001 C CNN
	1    1600 6100
	1    0    0    -1  
$EndComp
Connection ~ 2200 5500
Connection ~ 2200 5800
Connection ~ 2200 6300
Connection ~ 2200 6100
$Comp
L power:GND #PWR01
U 1 1
P 800 5600
F 0 "#PWR01" H 800 5350 50  0001 C CNN
F 1 "GND" H 805 5427 50  0000 C CNN
F 2 "" H 800 5600 50  0001 C CNN
F 3 "" H 800 5600 50  0001 C CNN
	1    800  5600
	1    0    0    -1  
$EndComp
Text Notes 7450 7500 0    50   ~ 0
GameGirl Project: MCU+LCD
Text Notes 7200 6900 0    94   Italic 19
GameGirl Project.
Text Notes 8150 7650 0    59   ~ 0
2021-12-22
Text Notes 9950 7100 0    59   ~ 0
by Caca @ Master SIAME \nof University Paul Sabatier
Text Notes 4050 1400 0    59   ~ 0
Backlight directly driven by a PMOS \nwhich is not perfect: \nfor high power LED(relative to small ones), \nthe perfect solution would be \nusing a LED driver or \nPWM driven DC-DC to ensure near constant current.
Text Notes 5900 6150 0    59   ~ 0
BOOT mode: as no debug port is implemented, \nthe only way to program the firmware is via Serial Port \ni.e. boot in system memory.\nTo activate this boot mode, push BOOT0 button, \nB2(B Button) simultaneously \nthen reset the circuit via the reset button
Wire Wire Line
	5600 4400 5750 4400
Wire Wire Line
	6050 4300 6300 4300
Text Label 6050 4300 0    59   ~ 0
B1
Text Label 6300 4300 0    59   ~ 0
BOOT1
Text Label 3900 2700 0    59   ~ 0
BOOT0
$Comp
L power:GND #PWR011
U 1 1
P 3900 3200
F 0 "#PWR011" H 3900 2950 50  0001 C CNN
F 1 "GND" H 3905 3027 50  0000 C CNN
F 2 "" H 3900 3200 50  0001 C CNN
F 3 "" H 3900 3200 50  0001 C CNN
	1    3900 3200
	1    0    0    -1  
$EndComp
$Comp
L Device:C C6
U 1 1
P 3900 3050
F 0 "C6" H 4015 3096 50  0000 L CNN
F 1 "4.7uF" H 4015 3005 50  0000 L CNN
F 2 "Capacitor_SMD:C_0805_2012Metric_Pad1.18x1.45mm_HandSolder" H 3938 2900 50  0001 C CNN
F 3 "~" H 3900 3050 50  0001 C CNN
	1    3900 3050
	1    0    0    -1  
$EndComp
Connection ~ 3900 2900
$Comp
L power:PWR_FLAG #FLG02
U 1 1
P 3800 2900
F 0 "#FLG02" H 3800 2975 50  0001 C CNN
F 1 "PWR_FLAG" V 3800 3027 50  0000 L CNN
F 2 "" H 3800 2900 50  0001 C CNN
F 3 "~" H 3800 2900 50  0001 C CNN
	1    3800 2900
	0    -1   -1   0   
$EndComp
Wire Wire Line
	4200 2900 3900 2900
Wire Wire Line
	3800 2900 3900 2900
Wire Wire Line
	3900 2700 4200 2700
Text Notes 7250 4800 0    59   ~ 0
Screen: touch screen is not connected,\npowered on 3.3V domain (actual 3.18V). \nCommunication with the MCU with \n8-bits 8080 parallel interface.
Wire Wire Line
	10250 5250 9900 5250
$Comp
L Device:C_Small C8
U 1 1
P 9900 5350
F 0 "C8" H 9700 5400 50  0000 L CNN
F 1 "1uF" H 9700 5300 50  0000 L CNN
F 2 "Capacitor_SMD:C_0603_1608Metric_Pad1.08x0.95mm_HandSolder" H 9900 5350 50  0001 C CNN
F 3 "~" H 9900 5350 50  0001 C CNN
	1    9900 5350
	1    0    0    -1  
$EndComp
Connection ~ 9900 5250
Connection ~ 9900 5450
Wire Wire Line
	9600 5250 9900 5250
Text Label 5950 2600 0    59   ~ 0
D10
Text Label 5950 2700 0    59   ~ 0
D11
Text Label 5950 2800 0    59   ~ 0
D12
Text Label 5950 2900 0    59   ~ 0
D13
Text Label 5950 3000 0    59   ~ 0
D14
Text Label 5950 3100 0    59   ~ 0
D15
Text Label 5950 3200 0    59   ~ 0
D16
Text Label 5950 3300 0    59   ~ 0
D17
Text Notes 6700 3000 0    59   ~ 0
Using 8080-II interface:\nD10-17 are data bits, which corresponds\nto the DB8-DB15 of the display unit\nDB0-DB7 are connected to PC0-PC7\njust in case if we want to use 16b \n(Ground them if not used)
Wire Wire Line
	10000 3550 10250 3550
Text Label 3850 4100 0    50   ~ 0
DB0
Text Label 3850 4200 0    50   ~ 0
DB1
Text Label 3850 4300 0    50   ~ 0
DB2
Text Label 3850 4400 0    50   ~ 0
DB3
Text Label 3850 4500 0    50   ~ 0
DB4
Text Label 3850 4600 0    50   ~ 0
DB5
Text Label 3850 4700 0    50   ~ 0
DB6
Text Label 3850 4800 0    50   ~ 0
DB7
$Comp
L Connector:TestPoint_Small TP4
U 1 1
P 3800 4100
F 0 "TP4" H 3753 4100 50  0000 R CNN
F 1 "TestPoint_Small" H 3753 4145 50  0001 R CNN
F 2 "TestPoint:TestPoint_Pad_D1.0mm" H 4000 4100 50  0001 C CNN
F 3 "~" H 4000 4100 50  0001 C CNN
	1    3800 4100
	1    0    0    1   
$EndComp
Wire Wire Line
	3800 4100 4200 4100
$Comp
L Connector:TestPoint_Small TP5
U 1 1
P 3800 4200
F 0 "TP5" H 3753 4200 50  0000 R CNN
F 1 "TestPoint_Small" H 3753 4245 50  0001 R CNN
F 2 "TestPoint:TestPoint_Pad_D1.0mm" H 4000 4200 50  0001 C CNN
F 3 "~" H 4000 4200 50  0001 C CNN
	1    3800 4200
	1    0    0    1   
$EndComp
Wire Wire Line
	3800 4200 4200 4200
$Comp
L Connector:TestPoint_Small TP6
U 1 1
P 3800 4300
F 0 "TP6" H 3753 4300 50  0000 R CNN
F 1 "TestPoint_Small" H 3753 4345 50  0001 R CNN
F 2 "TestPoint:TestPoint_Pad_D1.0mm" H 4000 4300 50  0001 C CNN
F 3 "~" H 4000 4300 50  0001 C CNN
	1    3800 4300
	1    0    0    1   
$EndComp
Wire Wire Line
	3800 4300 4200 4300
$Comp
L Connector:TestPoint_Small TP7
U 1 1
P 3800 4400
F 0 "TP7" H 3753 4400 50  0000 R CNN
F 1 "TestPoint_Small" H 3753 4445 50  0001 R CNN
F 2 "TestPoint:TestPoint_Pad_D1.0mm" H 4000 4400 50  0001 C CNN
F 3 "~" H 4000 4400 50  0001 C CNN
	1    3800 4400
	1    0    0    1   
$EndComp
Wire Wire Line
	3800 4400 4200 4400
$Comp
L Connector:TestPoint_Small TP8
U 1 1
P 3800 4500
F 0 "TP8" H 3753 4500 50  0000 R CNN
F 1 "TestPoint_Small" H 3753 4545 50  0001 R CNN
F 2 "TestPoint:TestPoint_Pad_D1.0mm" H 4000 4500 50  0001 C CNN
F 3 "~" H 4000 4500 50  0001 C CNN
	1    3800 4500
	1    0    0    1   
$EndComp
Wire Wire Line
	3800 4500 4200 4500
$Comp
L Connector:TestPoint_Small TP9
U 1 1
P 3800 4600
F 0 "TP9" H 3753 4600 50  0000 R CNN
F 1 "TestPoint_Small" H 3753 4645 50  0001 R CNN
F 2 "TestPoint:TestPoint_Pad_D1.0mm" H 4000 4600 50  0001 C CNN
F 3 "~" H 4000 4600 50  0001 C CNN
	1    3800 4600
	1    0    0    1   
$EndComp
Wire Wire Line
	3800 4600 4200 4600
$Comp
L Connector:TestPoint_Small TP10
U 1 1
P 3800 4700
F 0 "TP10" H 3753 4700 50  0000 R CNN
F 1 "TestPoint_Small" H 3753 4745 50  0001 R CNN
F 2 "TestPoint:TestPoint_Pad_D1.0mm" H 4000 4700 50  0001 C CNN
F 3 "~" H 4000 4700 50  0001 C CNN
	1    3800 4700
	1    0    0    1   
$EndComp
Wire Wire Line
	3800 4700 4200 4700
$Comp
L Connector:TestPoint_Small TP11
U 1 1
P 3800 4800
F 0 "TP11" H 3753 4800 50  0000 R CNN
F 1 "TestPoint_Small" H 3753 4845 50  0001 R CNN
F 2 "TestPoint:TestPoint_Pad_D1.0mm" H 4000 4800 50  0001 C CNN
F 3 "~" H 4000 4800 50  0001 C CNN
	1    3800 4800
	1    0    0    1   
$EndComp
Wire Wire Line
	3800 4800 4200 4800
Wire Wire Line
	800  5500 800  5600
Wire Bus Line
	5850 4300 5850 5000
$EndSCHEMATC
